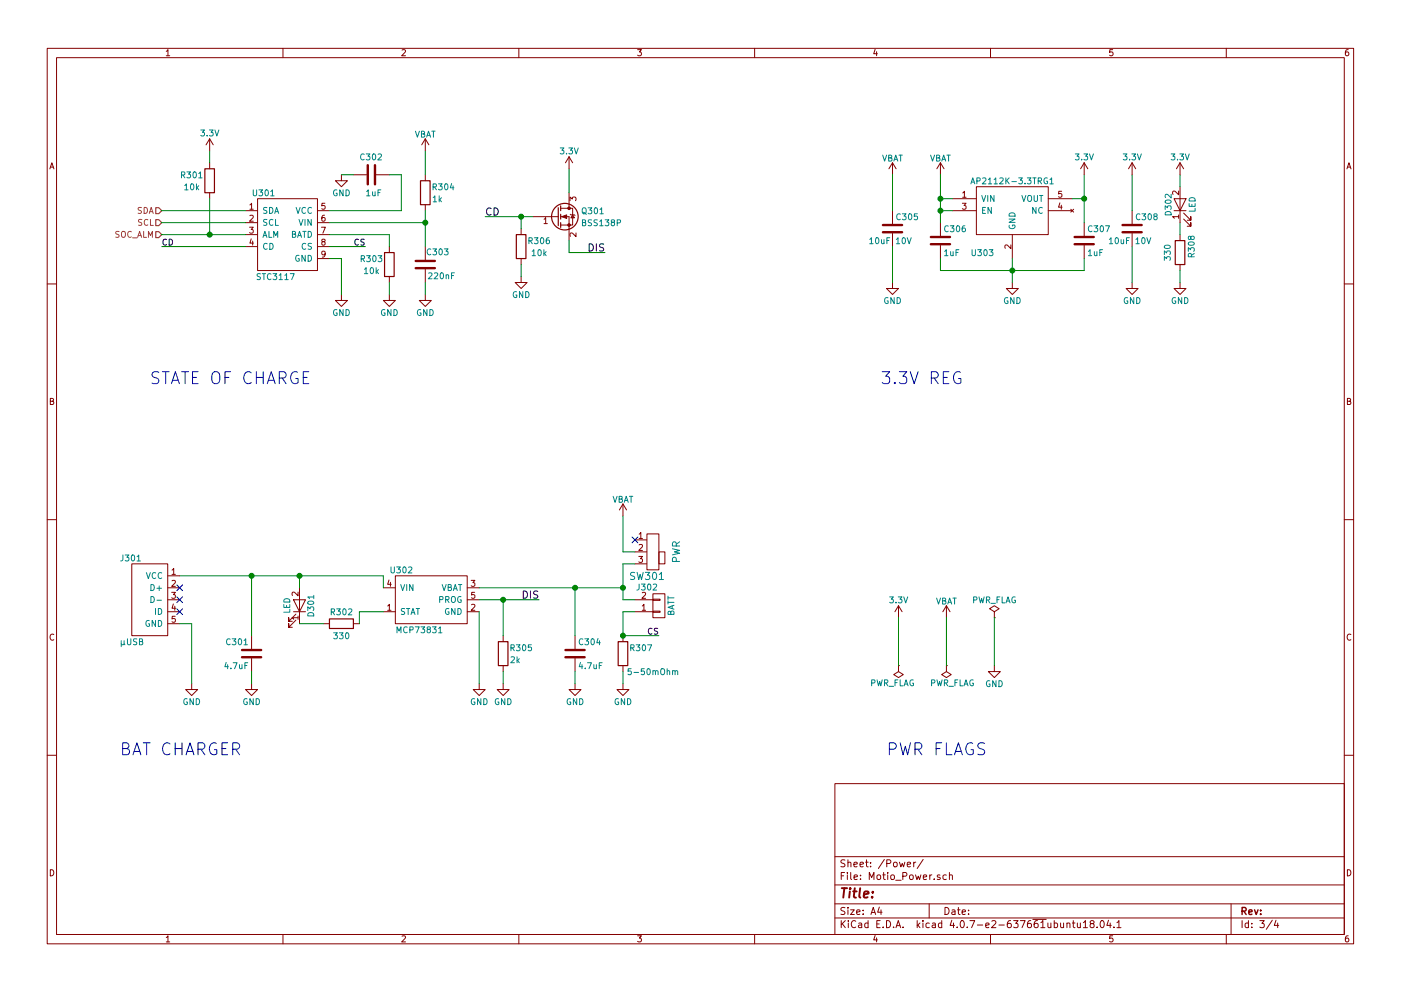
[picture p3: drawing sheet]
EESchema Schematic File Version 2
LIBS:alvaroferran
LIBS:Motio-cache
EELAYER 25 0
EELAYER END
$Descr A4 11693 8268
encoding utf-8
Sheet 3 4
Title ""
Date ""
Rev ""
Comp ""
Comment1 ""
Comment2 ""
Comment3 ""
Comment4 ""
$EndDescr
Text Notes 7350 3200 0    100  ~ 0
3.3V REG
$Comp
L alvaroferran:LED D302
U 1 1
P 9850 1700
F 0 "D302" H 9850 1800 50  0000 C CNN
F 1 "LED" H 9850 1600 50  0000 C CNN
F 2 "LEDs:LED_0603" H 9850 1700 50  0001 C CNN
F 3 "" H 9850 1700 50  0001 C CNN
	1    9850 1700
	0    -1   -1   0   
$EndComp
$Comp
L alvaroferran:AP2112K-3.3TRG1 U303
U 1 1
P 8550 1850
F 0 "U303" H 8200 1600 50  0000 C CNN
F 1 "AP2112K-3.3TRG1" H 8450 2200 50  0000 C CNN
F 2 "TO_SOT_Packages_SMD:SOT-23-5" H 8350 2050 60  0001 C CNN
F 3 "" H 8350 2050 60  0001 C CNN
	1    8550 1850
	1    0    0    -1  
$EndComp
$Comp
L alvaroferran:R0402 R308
U 1 1
P 9850 2100
F 0 "R308" V 9750 2050 50  0000 C CNN
F 1 "330" V 9950 2100 50  0000 C CNN
F 2 "Resistors_SMD:R_0402" V 9780 2100 50  0001 C CNN
F 3 "" H 9850 2100 50  0001 C CNN
	1    9850 2100
	-1   0    0    1   
$EndComp
$Comp
L alvaroferran:C0603 C306
U 1 1
P 7850 2000
F 0 "C306" H 7875 2100 50  0000 L CNN
F 1 "1uF" H 7875 1900 50  0000 L CNN
F 2 "Capacitors_SMD:C_0603" H 7888 1850 50  0001 C CNN
F 3 "" H 7850 2000 50  0001 C CNN
	1    7850 2000
	1    0    0    -1  
$EndComp
$Comp
L alvaroferran:C0603 C307
U 1 1
P 9050 2000
F 0 "C307" H 9075 2100 50  0000 L CNN
F 1 "1uF" H 9075 1900 50  0000 L CNN
F 2 "Capacitors_SMD:C_0603" H 9088 1850 50  0001 C CNN
F 3 "" H 9050 2000 50  0001 C CNN
	1    9050 2000
	1    0    0    -1  
$EndComp
$Comp
L alvaroferran:C0603 C305
U 1 1
P 7450 1900
F 0 "C305" H 7475 2000 50  0000 L CNN
F 1 "10uF 10V" H 7250 1800 50  0000 L CNN
F 2 "Capacitors_SMD:C_0603" H 7488 1750 50  0001 C CNN
F 3 "" H 7450 1900 50  0001 C CNN
	1    7450 1900
	1    0    0    -1  
$EndComp
$Comp
L alvaroferran:C0603 C308
U 1 1
P 9450 1900
F 0 "C308" H 9475 2000 50  0000 L CNN
F 1 "10uF 10V" H 9250 1800 50  0000 L CNN
F 2 "Capacitors_SMD:C_0603" H 9488 1750 50  0001 C CNN
F 3 "" H 9450 1900 50  0001 C CNN
	1    9450 1900
	1    0    0    -1  
$EndComp
$Comp
L alvaroferran:GND #PWR020
U 1 1
P 7450 2350
F 0 "#PWR020" H 7450 2100 70  0001 C CNN
F 1 "GND" H 7450 2200 50  0000 C CNN
F 2 "" H 7450 2350 50  0001 C CNN
F 3 "" H 7450 2350 50  0001 C CNN
	1    7450 2350
	1    0    0    -1  
$EndComp
$Comp
L alvaroferran:GND #PWR021
U 1 1
P 9850 2350
F 0 "#PWR021" H 9850 2100 70  0001 C CNN
F 1 "GND" H 9850 2200 50  0000 C CNN
F 2 "" H 9850 2350 50  0001 C CNN
F 3 "" H 9850 2350 50  0001 C CNN
	1    9850 2350
	1    0    0    -1  
$EndComp
$Comp
L alvaroferran:3.3V #PWR022
U 1 1
P 9050 1450
F 0 "#PWR022" H 9050 1300 50  0001 C CNN
F 1 "3.3V" H 9050 1600 50  0000 C CNN
F 2 "" H 9050 1450 50  0001 C CNN
F 3 "" H 9050 1450 50  0001 C CNN
	1    9050 1450
	1    0    0    -1  
$EndComp
$Comp
L alvaroferran:3.3V #PWR023
U 1 1
P 9450 1450
F 0 "#PWR023" H 9450 1300 50  0001 C CNN
F 1 "3.3V" H 9450 1600 50  0000 C CNN
F 2 "" H 9450 1450 50  0001 C CNN
F 3 "" H 9450 1450 50  0001 C CNN
	1    9450 1450
	1    0    0    -1  
$EndComp
$Comp
L alvaroferran:3.3V #PWR024
U 1 1
P 9850 1450
F 0 "#PWR024" H 9850 1300 50  0001 C CNN
F 1 "3.3V" H 9850 1600 50  0000 C CNN
F 2 "" H 9850 1450 50  0001 C CNN
F 3 "" H 9850 1450 50  0001 C CNN
	1    9850 1450
	1    0    0    -1  
$EndComp
$Comp
L alvaroferran:GND #PWR025
U 1 1
P 9450 2350
F 0 "#PWR025" H 9450 2100 70  0001 C CNN
F 1 "GND" H 9450 2200 50  0000 C CNN
F 2 "" H 9450 2350 50  0001 C CNN
F 3 "" H 9450 2350 50  0001 C CNN
	1    9450 2350
	1    0    0    -1  
$EndComp
$Comp
L alvaroferran:GND #PWR026
U 1 1
P 8450 2350
F 0 "#PWR026" H 8450 2100 70  0001 C CNN
F 1 "GND" H 8450 2200 50  0000 C CNN
F 2 "" H 8450 2350 50  0001 C CNN
F 3 "" H 8450 2350 50  0001 C CNN
	1    8450 2350
	1    0    0    -1  
$EndComp
$Comp
L alvaroferran:MCP73831 U302
U 1 1
P 3600 5000
F 0 "U302" H 3350 5250 50  0000 C CNN
F 1 "MCP73831" H 3500 4750 50  0000 C CNN
F 2 "TO_SOT_Packages_SMD:SOT-23-5" H 3600 5000 98  0001 C CNN
F 3 "" H 3600 5000 98  0001 C CNN
	1    3600 5000
	1    0    0    -1  
$EndComp
$Comp
L alvaroferran:LED D301
U 1 1
P 2500 5050
F 0 "D301" H 2500 5150 50  0000 C CNN
F 1 "LED" H 2500 4950 50  0000 C CNN
F 2 "LEDs:LED_0603" H 2500 5050 50  0001 C CNN
F 3 "" H 2500 5050 50  0001 C CNN
	1    2500 5050
	0    1    -1   0   
$EndComp
$Comp
L alvaroferran:μUSB J301
U 1 1
P 1300 5000
F 0 "J301" H 1000 5350 50  0000 L CNN
F 1 "μUSB" H 1000 4650 50  0000 L CNN
F 2 "Connectors:USB_Micro-B" H 1300 5000 98  0001 C CNN
F 3 "" H 1300 5000 98  0001 C CNN
	1    1300 5000
	1    0    0    -1  
$EndComp
Text Notes 1000 6300 0    100  ~ 0
BAT CHARGER
NoConn ~ 1500 4900
NoConn ~ 1500 5000
NoConn ~ 1500 5100
$Comp
L alvaroferran:C0402 C301
U 1 1
P 2100 5450
F 0 "C301" H 2125 5550 50  0000 L CNN
F 1 "4.7uF" H 2125 5350 50  0000 L CNN
F 2 "Capacitors_SMD:C_0402" H 2138 5300 50  0001 C CNN
F 3 "" H 2100 5450 50  0001 C CNN
	1    2100 5450
	-1   0    0    -1  
$EndComp
$Comp
L alvaroferran:R0402 R302
U 1 1
P 2850 5200
F 0 "R302" V 2750 5200 50  0000 C CNN
F 1 "330" V 2950 5200 50  0000 C CNN
F 2 "Resistors_SMD:R_0402" V 2780 5200 50  0001 C CNN
F 3 "" H 2850 5200 50  0001 C CNN
	1    2850 5200
	0    1    1    0   
$EndComp
$Comp
L alvaroferran:R0402 R305
U 1 1
P 4200 5450
F 0 "R305" H 4350 5500 50  0000 C CNN
F 1 "2k" H 4300 5400 50  0000 C CNN
F 2 "Resistors_SMD:R_0402" V 4130 5450 50  0001 C CNN
F 3 "" H 4200 5450 50  0001 C CNN
	1    4200 5450
	1    0    0    -1  
$EndComp
$Comp
L alvaroferran:C0402 C304
U 1 1
P 4800 5450
F 0 "C304" H 4825 5550 50  0000 L CNN
F 1 "4.7uF" H 4825 5350 50  0000 L CNN
F 2 "Capacitors_SMD:C_0402" H 4838 5300 50  0001 C CNN
F 3 "" H 4800 5450 50  0001 C CNN
	1    4800 5450
	1    0    0    -1  
$EndComp
$Comp
L alvaroferran:CONN_01X02_Angled J302
U 1 1
P 5500 5050
F 0 "J302" H 5400 4900 50  0000 C CNN
F 1 "BATT" V 5600 5050 50  0000 C CNN
F 2 "Pin_Headers:Pin_Header_Angled_1x02_Pitch2.54mm" H 5500 5050 50  0001 C CNN
F 3 "" H 5500 5050 50  0001 C CNN
	1    5500 5050
	1    0    0    1   
$EndComp
$Comp
L alvaroferran:VBAT #PWR027
U 1 1
P 5200 4300
F 0 "#PWR027" H 5200 4150 50  0001 C CNN
F 1 "VBAT" H 5200 4440 50  0000 C CNN
F 2 "" H 5200 4300 50  0001 C CNN
F 3 "" H 5200 4300 50  0001 C CNN
	1    5200 4300
	1    0    0    -1  
$EndComp
$Comp
L alvaroferran:GND #PWR028
U 1 1
P 1600 5700
F 0 "#PWR028" H 1600 5450 70  0001 C CNN
F 1 "GND" H 1600 5550 50  0000 C CNN
F 2 "" H 1600 5700 50  0001 C CNN
F 3 "" H 1600 5700 50  0001 C CNN
	1    1600 5700
	1    0    0    -1  
$EndComp
$Comp
L alvaroferran:GND #PWR029
U 1 1
P 2100 5700
F 0 "#PWR029" H 2100 5450 70  0001 C CNN
F 1 "GND" H 2100 5550 50  0000 C CNN
F 2 "" H 2100 5700 50  0001 C CNN
F 3 "" H 2100 5700 50  0001 C CNN
	1    2100 5700
	1    0    0    -1  
$EndComp
$Comp
L alvaroferran:GND #PWR030
U 1 1
P 4000 5700
F 0 "#PWR030" H 4000 5450 70  0001 C CNN
F 1 "GND" H 4000 5550 50  0000 C CNN
F 2 "" H 4000 5700 50  0001 C CNN
F 3 "" H 4000 5700 50  0001 C CNN
	1    4000 5700
	1    0    0    -1  
$EndComp
$Comp
L alvaroferran:GND #PWR031
U 1 1
P 4200 5700
F 0 "#PWR031" H 4200 5450 70  0001 C CNN
F 1 "GND" H 4200 5550 50  0000 C CNN
F 2 "" H 4200 5700 50  0001 C CNN
F 3 "" H 4200 5700 50  0001 C CNN
	1    4200 5700
	1    0    0    -1  
$EndComp
$Comp
L alvaroferran:GND #PWR032
U 1 1
P 4800 5700
F 0 "#PWR032" H 4800 5450 70  0001 C CNN
F 1 "GND" H 4800 5550 50  0000 C CNN
F 2 "" H 4800 5700 50  0001 C CNN
F 3 "" H 4800 5700 50  0001 C CNN
	1    4800 5700
	1    0    0    -1  
$EndComp
$Comp
L alvaroferran:GND #PWR033
U 1 1
P 5200 5700
F 0 "#PWR033" H 5200 5450 70  0001 C CNN
F 1 "GND" H 5200 5550 50  0000 C CNN
F 2 "" H 5200 5700 50  0001 C CNN
F 3 "" H 5200 5700 50  0001 C CNN
	1    5200 5700
	1    0    0    -1  
$EndComp
Text Notes 1250 3200 0    100  ~ 0
STATE OF CHARGE
$Comp
L power:PWR_FLAG #FLG034
U 1 1
P 7900 5550
F 0 "#FLG034" H 7900 5625 50  0001 C CNN
F 1 "PWR_FLAG" H 7850 5700 50  0000 C CNN
F 2 "" H 7900 5550 50  0001 C CNN
F 3 "" H 7900 5550 50  0001 C CNN
	1    7900 5550
	-1   0    0    1   
$EndComp
$Comp
L power:PWR_FLAG #FLG035
U 1 1
P 8300 5150
F 0 "#FLG035" H 8300 5225 50  0001 C CNN
F 1 "PWR_FLAG" H 8300 5300 50  0000 C CNN
F 2 "" H 8300 5150 50  0001 C CNN
F 3 "" H 8300 5150 50  0001 C CNN
	1    8300 5150
	1    0    0    -1  
$EndComp
$Comp
L alvaroferran:VBAT #PWR036
U 1 1
P 7900 5150
F 0 "#PWR036" H 7900 5000 50  0001 C CNN
F 1 "VBAT" H 7900 5290 50  0000 C CNN
F 2 "" H 7900 5150 50  0001 C CNN
F 3 "" H 7900 5150 50  0001 C CNN
	1    7900 5150
	1    0    0    -1  
$EndComp
$Comp
L alvaroferran:GND #PWR037
U 1 1
P 8300 5550
F 0 "#PWR037" H 8300 5300 70  0001 C CNN
F 1 "GND" H 8300 5400 50  0000 C CNN
F 2 "" H 8300 5550 50  0001 C CNN
F 3 "" H 8300 5550 50  0001 C CNN
	1    8300 5550
	1    0    0    -1  
$EndComp
Text Notes 7400 6300 0    100  ~ 0
PWR FLAGS\n
$Comp
L alvaroferran:STC3117 U301
U 1 1
P 2350 1900
F 0 "U301" H 2200 2200 50  0000 C CNN
F 1 "STC3117" H 2300 1500 50  0000 C CNN
F 2 "Housings_BGA:BGA-9_3x3_1.6x1.6mm_Pitch0.5mm" H 2350 1900 50  0001 C CNN
F 3 "" H 2350 1900 50  0001 C CNN
	1    2350 1900
	1    0    0    -1  
$EndComp
$Comp
L alvaroferran:VBAT #PWR038
U 1 1
P 3550 1250
F 0 "#PWR038" H 3550 1100 50  0001 C CNN
F 1 "VBAT" H 3550 1390 50  0000 C CNN
F 2 "" H 3550 1250 50  0001 C CNN
F 3 "" H 3550 1250 50  0001 C CNN
	1    3550 1250
	1    0    0    -1  
$EndComp
$Comp
L alvaroferran:C0603 C303
U 1 1
P 3550 2200
F 0 "C303" H 3350 2100 50  0000 L CNN
F 1 "220nF" H 3300 2300 50  0000 L CNN
F 2 "Capacitors_SMD:C_0603" H 3588 2050 50  0001 C CNN
F 3 "" H 3550 2200 50  0001 C CNN
	1    3550 2200
	-1   0    0    1   
$EndComp
$Comp
L alvaroferran:R0402 R304
U 1 1
P 3550 1600
F 0 "R304" H 3700 1650 50  0000 C CNN
F 1 "1k" H 3650 1550 50  0000 C CNN
F 2 "Resistors_SMD:R_0402" V 3480 1600 50  0001 C CNN
F 3 "" H 3550 1600 50  0001 C CNN
	1    3550 1600
	1    0    0    -1  
$EndComp
$Comp
L alvaroferran:C0603 C302
U 1 1
P 3100 1450
F 0 "C302" V 2950 1350 50  0000 L CNN
F 1 "1uF" V 3250 1400 50  0000 L CNN
F 2 "Capacitors_SMD:C_0603" H 3138 1300 50  0001 C CNN
F 3 "" H 3100 1450 50  0001 C CNN
	1    3100 1450
	0    1    1    0   
$EndComp
$Comp
L alvaroferran:GND #PWR039
U 1 1
P 3550 2450
F 0 "#PWR039" H 3550 2200 70  0001 C CNN
F 1 "GND" H 3550 2300 50  0000 C CNN
F 2 "" H 3550 2450 50  0001 C CNN
F 3 "" H 3550 2450 50  0001 C CNN
	1    3550 2450
	1    0    0    -1  
$EndComp
$Comp
L alvaroferran:GND #PWR040
U 1 1
P 2850 1450
F 0 "#PWR040" H 2850 1200 70  0001 C CNN
F 1 "GND" H 2850 1300 50  0000 C CNN
F 2 "" H 2850 1450 50  0001 C CNN
F 3 "" H 2850 1450 50  0001 C CNN
	1    2850 1450
	1    0    0    -1  
$EndComp
$Comp
L alvaroferran:GND #PWR041
U 1 1
P 2850 2450
F 0 "#PWR041" H 2850 2200 70  0001 C CNN
F 1 "GND" H 2850 2300 50  0000 C CNN
F 2 "" H 2850 2450 50  0001 C CNN
F 3 "" H 2850 2450 50  0001 C CNN
	1    2850 2450
	1    0    0    -1  
$EndComp
$Comp
L alvaroferran:3.3V #PWR042
U 1 1
P 1750 1250
F 0 "#PWR042" H 1750 1100 50  0001 C CNN
F 1 "3.3V" H 1750 1400 50  0000 C CNN
F 2 "" H 1750 1250 50  0001 C CNN
F 3 "" H 1750 1250 50  0001 C CNN
	1    1750 1250
	1    0    0    -1  
$EndComp
$Comp
L alvaroferran:R0402 R301
U 1 1
P 1750 1500
F 0 "R301" H 1600 1550 50  0000 C CNN
F 1 "10k" H 1600 1450 50  0000 C CNN
F 2 "Resistors_SMD:R_0402" V 1680 1500 50  0001 C CNN
F 3 "" H 1750 1500 50  0001 C CNN
	1    1750 1500
	1    0    0    -1  
$EndComp
Text Label 1350 2050 0    50   ~ 0
CD
Text Label 3050 2050 2    50   ~ 0
CS
$Comp
L alvaroferran:R0402 R307
U 1 1
P 5200 5450
F 0 "R307" H 5350 5500 50  0000 C CNN
F 1 "5-50mOhm" H 5450 5300 50  0000 C CNN
F 2 "Resistors_SMD:R_0402" V 5130 5450 50  0001 C CNN
F 3 "" H 5200 5450 50  0001 C CNN
	1    5200 5450
	1    0    0    -1  
$EndComp
$Comp
L alvaroferran:GND #PWR043
U 1 1
P 3250 2450
F 0 "#PWR043" H 3250 2200 70  0001 C CNN
F 1 "GND" H 3250 2300 50  0000 C CNN
F 2 "" H 3250 2450 50  0001 C CNN
F 3 "" H 3250 2450 50  0001 C CNN
	1    3250 2450
	1    0    0    -1  
$EndComp
$Comp
L alvaroferran:R0402 R303
U 1 1
P 3250 2200
F 0 "R303" H 3100 2250 50  0000 C CNN
F 1 "10k" H 3100 2150 50  0000 C CNN
F 2 "Resistors_SMD:R_0402" V 3180 2200 50  0001 C CNN
F 3 "" H 3250 2200 50  0001 C CNN
	1    3250 2200
	1    0    0    -1  
$EndComp
$Comp
L alvaroferran:VBAT #PWR044
U 1 1
P 7850 1450
F 0 "#PWR044" H 7850 1300 50  0001 C CNN
F 1 "VBAT" H 7850 1590 50  0000 C CNN
F 2 "" H 7850 1450 50  0001 C CNN
F 3 "" H 7850 1450 50  0001 C CNN
	1    7850 1450
	1    0    0    -1  
$EndComp
$Comp
L alvaroferran:VBAT #PWR045
U 1 1
P 7450 1450
F 0 "#PWR045" H 7450 1300 50  0001 C CNN
F 1 "VBAT" H 7450 1590 50  0000 C CNN
F 2 "" H 7450 1450 50  0001 C CNN
F 3 "" H 7450 1450 50  0001 C CNN
	1    7450 1450
	1    0    0    -1  
$EndComp
Text Label 5500 5300 2    50   ~ 0
CS
Text HLabel 1350 1750 0    50   Input ~ 0
SDA
Text HLabel 1350 1850 0    50   Input ~ 0
SCL
Text HLabel 1350 1950 0    50   Input ~ 0
SOC_ALM
$Comp
L BSS138P Q301
U 1 1
P 4650 1800
F 0 "Q301" H 4850 1850 50  0000 L CNN
F 1 "BSS138P" H 4850 1750 50  0000 L CNN
F 2 "TO_SOT_Packages_SMD:SOT-23" H 4850 1900 50  0001 C CNN
F 3 "" H 4650 1800 50  0001 C CNN
	1    4650 1800
	1    0    0    -1  
$EndComp
$Comp
L alvaroferran:R0402 R306
U 1 1
P 4350 2050
F 0 "R306" H 4500 2100 50  0000 C CNN
F 1 "10k" H 4500 2000 50  0000 C CNN
F 2 "Resistors_SMD:R_0402" V 4280 2050 50  0001 C CNN
F 3 "" H 4350 2050 50  0001 C CNN
	1    4350 2050
	1    0    0    -1  
$EndComp
Text Label 4050 1800 0    60   ~ 0
CD
Text Label 5050 2100 2    60   ~ 0
DIS
Text Label 4500 5000 2    60   ~ 0
DIS
$Comp
L alvaroferran:GND #PWR046
U 1 1
P 4350 2300
F 0 "#PWR046" H 4350 2050 70  0001 C CNN
F 1 "GND" H 4350 2150 50  0000 C CNN
F 2 "" H 4350 2300 50  0001 C CNN
F 3 "" H 4350 2300 50  0001 C CNN
	1    4350 2300
	1    0    0    -1  
$EndComp
$Comp
L alvaroferran:3.3V #PWR047
U 1 1
P 4750 1400
F 0 "#PWR047" H 4750 1250 50  0001 C CNN
F 1 "3.3V" H 4750 1550 50  0000 C CNN
F 2 "" H 4750 1400 50  0001 C CNN
F 3 "" H 4750 1400 50  0001 C CNN
	1    4750 1400
	1    0    0    -1  
$EndComp
Connection ~ 4200 5000
Wire Wire Line
	4000 4900 5200 4900
Wire Wire Line
	3550 1250 3550 1450
Connection ~ 7850 1650
Wire Wire Line
	7450 1450 7450 1750
Connection ~ 1750 1950
Wire Wire Line
	1350 1750 2050 1750
Wire Wire Line
	1350 1950 2050 1950
Wire Wire Line
	1750 1650 1750 1950
Wire Wire Line
	5200 5600 5200 5700
Connection ~ 5200 5300
Wire Wire Line
	5200 5300 5500 5300
Wire Wire Line
	5200 5100 5200 5300
Wire Wire Line
	5300 5100 5200 5100
Wire Wire Line
	3550 2450 3550 2350
Connection ~ 3550 1850
Wire Wire Line
	3550 1750 3550 2050
Wire Wire Line
	3050 2050 2750 2050
Wire Wire Line
	2750 1850 3550 1850
Wire Wire Line
	3350 1750 2750 1750
Wire Wire Line
	3350 1450 3350 1750
Wire Wire Line
	3250 1450 3350 1450
Wire Wire Line
	1350 2050 2050 2050
Wire Wire Line
	1350 1850 2050 1850
Wire Wire Line
	2500 5200 2700 5200
Wire Wire Line
	3250 1950 3250 2050
Wire Wire Line
	3250 2350 3250 2450
Wire Wire Line
	2750 1950 3250 1950
Wire Wire Line
	1600 5200 1600 5700
Wire Wire Line
	2100 4800 2100 5300
Wire Wire Line
	4800 4900 4800 5300
Wire Wire Line
	4200 5000 4200 5300
Wire Wire Line
	4000 5100 4000 5700
Wire Wire Line
	1750 1250 1750 1350
Wire Wire Line
	2850 2150 2750 2150
Wire Wire Line
	2850 2450 2850 2150
Wire Wire Line
	2850 1450 2950 1450
Wire Wire Line
	8300 5150 8300 5550
Wire Wire Line
	7900 5150 7900 5550
Wire Wire Line
	2500 4800 2500 4900
Connection ~ 4800 4900
Wire Wire Line
	1500 5200 1600 5200
Connection ~ 2100 4800
Wire Wire Line
	2100 5700 2100 5600
Connection ~ 2500 4800
Wire Wire Line
	3200 4800 3200 4900
Wire Wire Line
	4800 5600 4800 5700
Wire Wire Line
	4000 5000 4500 5000
Wire Wire Line
	4200 5700 4200 5600
Wire Wire Line
	3000 5100 3000 5200
Wire Wire Line
	3200 5100 3000 5100
Wire Wire Line
	1500 4800 3200 4800
Wire Wire Line
	5200 4700 5200 5000
Wire Wire Line
	5200 5000 5300 5000
Connection ~ 5200 4900
Wire Wire Line
	7850 1450 7850 1850
Wire Wire Line
	9050 1450 9050 1850
Wire Wire Line
	9850 1950 9850 1850
Wire Wire Line
	9450 2050 9450 2350
Wire Wire Line
	7450 2050 7450 2350
Wire Wire Line
	9450 1450 9450 1750
Connection ~ 7850 1750
Wire Wire Line
	7850 1750 7950 1750
Wire Wire Line
	7950 1650 7850 1650
Connection ~ 9050 1650
Wire Wire Line
	9050 1650 8950 1650
Connection ~ 8450 2250
Wire Wire Line
	8450 2150 8450 2350
Wire Wire Line
	9050 2250 9050 2150
Wire Wire Line
	7850 2250 9050 2250
Wire Wire Line
	7850 2150 7850 2250
Wire Wire Line
	9850 1450 9850 1550
Wire Wire Line
	9850 2250 9850 2350
Wire Wire Line
	4050 1800 4450 1800
Wire Wire Line
	4350 1800 4350 1900
Connection ~ 4350 1800
Wire Wire Line
	4350 2200 4350 2300
Wire Wire Line
	4750 1600 4750 1400
Wire Wire Line
	4750 2000 4750 2100
Wire Wire Line
	4750 2100 5050 2100
$Comp
L OS102011MA1QN1 SW301
U 1 1
P 5150 4650
F 0 "SW301" V 5300 4900 60  0000 C CNN
F 1 "PWR" H 5100 5150 60  0000 C CNN
F 2 "" H 5300 4400 60  0001 C CNN
F 3 "" H 5300 4400 60  0001 C CNN
	1    5150 4650
	0    1    1    0   
$EndComp
Wire Wire Line
	5200 4700 5300 4700
Wire Wire Line
	5300 4600 5200 4600
Wire Wire Line
	5200 4600 5200 4300
NoConn ~ 5300 4500
$Comp
L power:PWR_FLAG #FLG048
U 1 1
P 7500 5550
F 0 "#FLG048" H 7500 5625 50  0001 C CNN
F 1 "PWR_FLAG" H 7550 5700 50  0000 C CNN
F 2 "" H 7500 5550 50  0001 C CNN
F 3 "" H 7500 5550 50  0001 C CNN
	1    7500 5550
	-1   0    0    1   
$EndComp
$Comp
L alvaroferran:3.3V #PWR049
U 1 1
P 7500 5150
F 0 "#PWR049" H 7500 5000 50  0001 C CNN
F 1 "3.3V" H 7500 5300 50  0000 C CNN
F 2 "" H 7500 5150 50  0001 C CNN
F 3 "" H 7500 5150 50  0001 C CNN
	1    7500 5150
	1    0    0    -1  
$EndComp
Wire Wire Line
	7500 5150 7500 5550
$EndSCHEMATC
